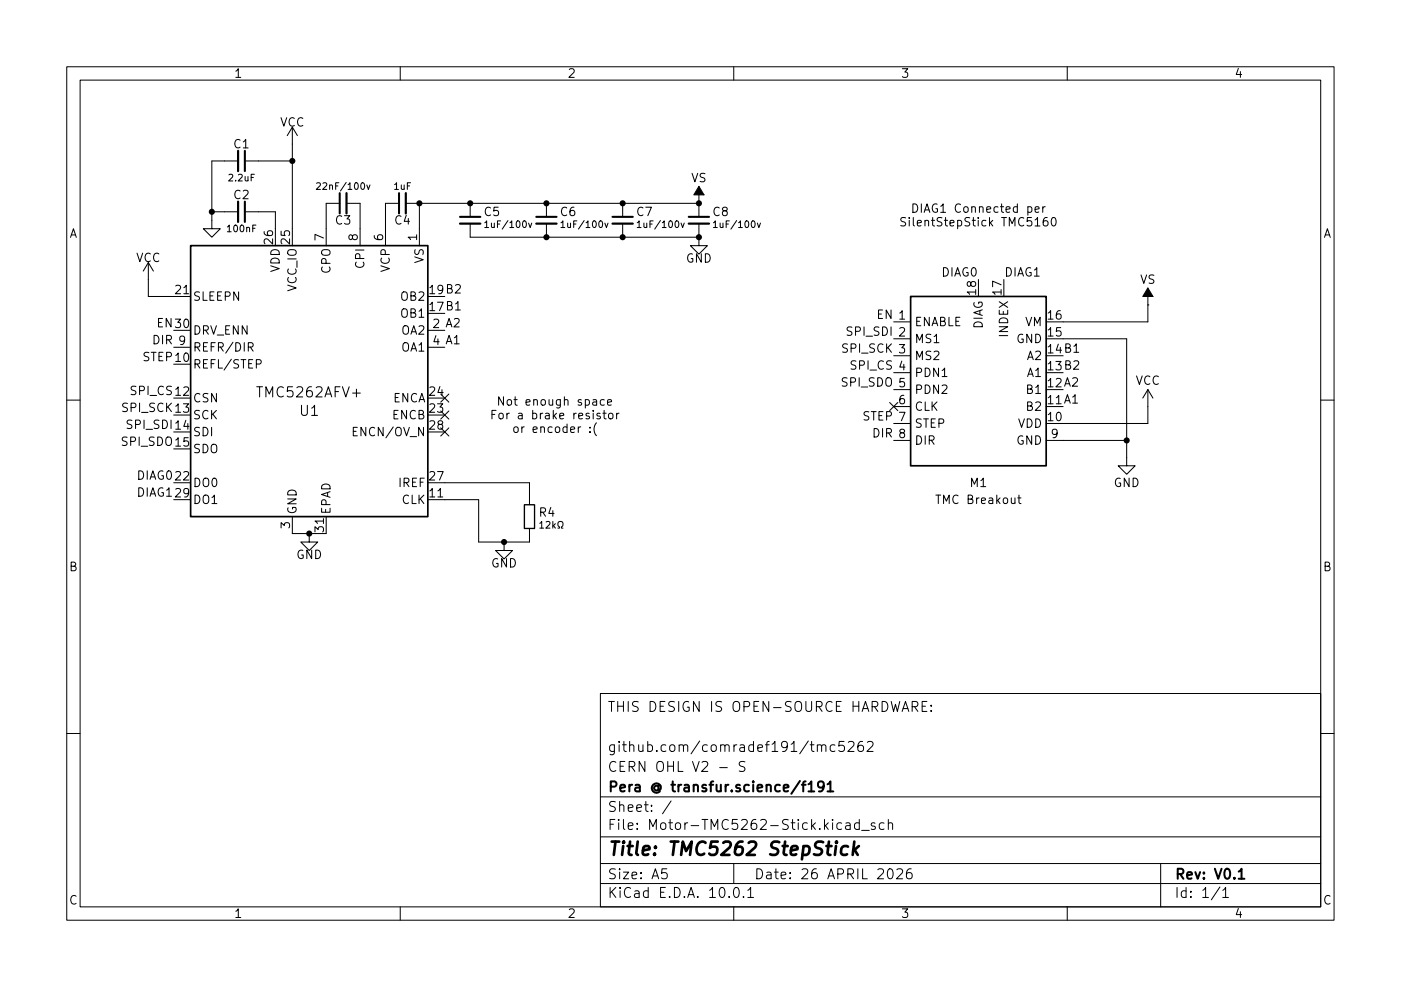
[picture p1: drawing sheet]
(kicad_sch
 (version 20260306)
 (generator "eeschema")
 (generator_version "10.0")
 (paper "A5")
 (title_block
  (title "TMC5262 StepStick")
  (date "26 APRIL 2026")
  (rev "V0.1")
  (company "Pera @ transfur.science/f191")
  (comment 1 "CERN OHL V2 - S")
  (comment 2 "github.com/comradef191/tmc5262")
  (comment 4 "THIS DESIGN IS OPEN-SOURCE HARDWARE:"))
 (lib_symbols
  (symbol "CustomSymbols:TMC2209 StepStick Breakout" (exclude_from_sim no) (in_bom yes) (on_board yes)
   (in_pos_files yes)
   (duplicate_pin_numbers_are_jumpers no)
   (property "Reference" "M" (at 1.27 -3.81 0) (show_name no) (do_not_autoplace no) (effects (font (size 1.27 1.27)) (justify right)))
   (property "Value" "TMC2209 Breakout" (at 11.43 -7.62 0) (show_name no) (do_not_autoplace no) (effects (font (size 1.27 1.27)) (justify right)))
   (property "Footprint" "CustomFootprints:TMC2209 Footprint" (at 6.985 -19.05 0) (show_name no) (do_not_autoplace no) (hide yes) (effects (font (size 1.27 1.27)) (justify left)))
   (property "Datasheet" "" (at 2.54 -7.62 0) (show_name no) (do_not_autoplace no) (hide yes) (effects (font (size 1.27 1.27))))
   (property "Description" "Pololu Breakout Board, Stepper Driver A4988" (at 0 0 0) (show_name no) (do_not_autoplace no) (hide yes) (effects (font (size 1.27 1.27))))
   (symbol "TMC2209 StepStick Breakout_0_1"
    (rectangle (start -7.62 16.51) (end 12.7 -8.89) (stroke (width 0.254) (type default)) (fill (type background))))
   (symbol "TMC2209 StepStick Breakout_1_1"
    (pin input line (at -10.16 12.7 0) (length 2.54) (name "ENABLE" (effects (font (size 1.27 1.27)))) (number "1" (effects (font (size 1.27 1.27)))))
    (pin input line (at -10.16 10.16 0) (length 2.54) (name "MS1" (effects (font (size 1.27 1.27)))) (number "2" (effects (font (size 1.27 1.27)))))
    (pin input line (at -10.16 7.62 0) (length 2.54) (name "MS2" (effects (font (size 1.27 1.27)))) (number "3" (effects (font (size 1.27 1.27)))))
    (pin output line (at -10.16 5.08 0) (length 2.54) (name "PDN1" (effects (font (size 1.27 1.27)))) (number "4" (effects (font (size 1.27 1.27)))))
    (pin output line (at -10.16 2.54 0) (length 2.54) (name "PDN2" (effects (font (size 1.27 1.27)))) (number "5" (effects (font (size 1.27 1.27)))))
    (pin input line (at -10.16 0 0) (length 2.54) (name "CLK" (effects (font (size 1.27 1.27)))) (number "6" (effects (font (size 1.27 1.27)))))
    (pin input line (at -10.16 -2.54 0) (length 2.54) (name "STEP" (effects (font (size 1.27 1.27)))) (number "7" (effects (font (size 1.27 1.27)))))
    (pin input line (at -10.16 -5.08 0) (length 2.54) (name "DIR" (effects (font (size 1.27 1.27)))) (number "8" (effects (font (size 1.27 1.27)))))
    (pin input line (at 15.24 -5.08 180) (length 2.54) (name "GND" (effects (font (size 1.27 1.27)))) (number "9" (effects (font (size 1.27 1.27)))))
    (pin input line (at 15.24 -2.54 180) (length 2.54) (name "VDD" (effects (font (size 1.27 1.27)))) (number "10" (effects (font (size 1.27 1.27)))))
    (pin output line (at 15.24 0 180) (length 2.54) (name "B2" (effects (font (size 1.27 1.27)))) (number "11" (effects (font (size 1.27 1.27)))))
    (pin output line (at 15.24 2.54 180) (length 2.54) (name "B1" (effects (font (size 1.27 1.27)))) (number "12" (effects (font (size 1.27 1.27)))))
    (pin output line (at 15.24 5.08 180) (length 2.54) (name "A1" (effects (font (size 1.27 1.27)))) (number "13" (effects (font (size 1.27 1.27)))))
    (pin output line (at 15.24 7.62 180) (length 2.54) (name "A2" (effects (font (size 1.27 1.27)))) (number "14" (effects (font (size 1.27 1.27)))))
    (pin input line (at 15.24 10.16 180) (length 2.54) (name "GND" (effects (font (size 1.27 1.27)))) (number "15" (effects (font (size 1.27 1.27)))))
    (pin input line (at 15.24 12.7 180) (length 2.54) (name "VM" (effects (font (size 1.27 1.27)))) (number "16" (effects (font (size 1.27 1.27)))))
    (pin input line (at 6.35 19.05 270) (length 2.54) (name "INDEX" (effects (font (size 1.27 1.27)))) (number "17" (effects (font (size 1.27 1.27)))))
    (pin output line (at 2.54 19.05 270) (length 2.54) (name "DIAG" (effects (font (size 1.27 1.27)))) (number "18" (effects (font (size 1.27 1.27))))))
   (embedded_fonts no))
  (symbol "CustomSymbols:TMC5262AFV+"
   (pin_names
    (offset 0.254)) (exclude_from_sim no) (in_bom yes) (on_board yes)
   (in_pos_files yes)
   (duplicate_pin_numbers_are_jumpers no)
   (property "Reference" "U" (at 0 -5.08 0) (show_name no) (do_not_autoplace no) (effects (font (size 1.524 1.524))))
   (property "Value" "TMC5262AFV+" (at 0 -1.27 0) (show_name no) (do_not_autoplace no) (effects (font (size 1.524 1.524))))
   (property "Footprint" "CustomFootprints:30L FC2QFN 6x6 (TMC5262)" (at 0 -27.94 0) (show_name no) (do_not_autoplace no) (hide yes) (effects (font (size 1.27 1.27)
    (italic yes))))
   (property "Datasheet" "https://www.analog.com/media/en/technical-documentation/data-sheets/tmc5262.pdf" (at 0 -27.94 0) (show_name no) (do_not_autoplace no) (hide yes) (effects (font (size 1.27 1.27)
    (italic yes))))
   (property "Description" "" (at 0 0 0) (show_name no) (do_not_autoplace no) (hide yes) (effects (font (size 1.27 1.27))))
   (property "LCSC" "C9900140256" (at 0 2.54 0) (show_name no) (do_not_autoplace no) (hide yes) (effects (font (size 1.27 1.27))))
   (symbol "TMC5262AFV+_0_1"
    (pin power_in line (at 16.51 22.86 270) (length 2.54) (name "VS" (effects (font (size 1.27 1.27)))) (number "1" (effects (font (size 1.27 1.27)))))
    (pin unspecified line (at 20.32 7.62 180) (length 2.54) (name "OA2" (effects (font (size 1.27 1.27)))) (number "2" (effects (font (size 1.27 1.27)))))
    (pin power_out line (at -2.54 -22.86 90) (length 2.54) (name "GND" (effects (font (size 1.27 1.27)))) (number "3" (effects (font (size 1.27 1.27)))))
    (pin unspecified line (at 20.32 5.08 180) (length 2.54) (name "OA1" (effects (font (size 1.27 1.27)))) (number "4" (effects (font (size 1.27 1.27)))))
    (pin output line (at 11.43 22.86 270) (length 2.54) (name "VCP" (effects (font (size 1.27 1.27)))) (number "6" (effects (font (size 1.27 1.27)))))
    (pin output line (at 2.54 22.86 270) (length 2.54) (name "CPO" (effects (font (size 1.27 1.27)))) (number "7" (effects (font (size 1.27 1.27)))))
    (pin output line (at 7.62 22.86 270) (length 2.54) (name "CPI" (effects (font (size 1.27 1.27)))) (number "8" (effects (font (size 1.27 1.27)))))
    (pin input line (at 20.32 -17.78 180) (length 2.54) (name "CLK" (effects (font (size 1.27 1.27)))) (number "11" (effects (font (size 1.27 1.27)))))
    (pin input line (at -20.32 -2.54 0) (length 2.54) (name "CSN" (effects (font (size 1.27 1.27)))) (number "12" (effects (font (size 1.27 1.27)))))
    (pin input line (at -20.32 -5.08 0) (length 2.54) (name "SCK" (effects (font (size 1.27 1.27)))) (number "13" (effects (font (size 1.27 1.27)))))
    (pin input line (at -20.32 -7.62 0) (length 2.54) (name "SDI" (effects (font (size 1.27 1.27)))) (number "14" (effects (font (size 1.27 1.27)))))
    (pin bidirectional line (at -20.32 -10.16 0) (length 2.54) (name "SDO" (effects (font (size 1.27 1.27)))) (number "15" (effects (font (size 1.27 1.27)))))
    (pin unspecified line (at 20.32 10.16 180) (length 2.54) (name "OB1" (effects (font (size 1.27 1.27)))) (number "17" (effects (font (size 1.27 1.27)))))
    (pin unspecified line (at 20.32 12.7 180) (length 2.54) (name "OB2" (effects (font (size 1.27 1.27)))) (number "19" (effects (font (size 1.27 1.27)))))
    (pin input line (at -20.32 12.7 0) (length 2.54) (name "SLEEPN" (effects (font (size 1.27 1.27)))) (number "21" (effects (font (size 1.27 1.27)))))
    (pin output line (at -20.32 -15.24 0) (length 2.54) (name "DO0" (effects (font (size 1.27 1.27)))) (number "22" (effects (font (size 1.27 1.27)))))
    (pin input line (at 20.32 -5.08 180) (length 2.54) (name "ENCB" (effects (font (size 1.27 1.27)))) (number "23" (effects (font (size 1.27 1.27)))))
    (pin input line (at 20.32 -2.54 180) (length 2.54) (name "ENCA" (effects (font (size 1.27 1.27)))) (number "24" (effects (font (size 1.27 1.27)))))
    (pin input line (at -2.54 22.86 270) (length 2.54) (name "VCC_IO" (effects (font (size 1.27 1.27)))) (number "25" (effects (font (size 1.27 1.27)))))
    (pin power_in line (at -5.08 22.86 270) (length 2.54) (name "VDD" (effects (font (size 1.27 1.27)))) (number "26" (effects (font (size 1.27 1.27)))))
    (pin input line (at 20.32 -15.24 180) (length 2.54) (name "IREF" (effects (font (size 1.27 1.27)))) (number "27" (effects (font (size 1.27 1.27)))))
    (pin bidirectional line (at 20.32 -7.62 180) (length 2.54) (name "ENCN/OV_N" (effects (font (size 1.27 1.27)))) (number "28" (effects (font (size 1.27 1.27)))))
    (pin output line (at -20.32 -17.78 0) (length 2.54) (name "DO1" (effects (font (size 1.27 1.27)))) (number "29" (effects (font (size 1.27 1.27)))))
    (pin input line (at -20.32 7.62 0) (length 2.54) (name "DRV_ENN" (effects (font (size 1.27 1.27)))) (number "30" (effects (font (size 1.27 1.27)))))
    (pin power_out line (at 2.54 -22.86 90) (length 2.54) (name "EPAD" (effects (font (size 1.27 1.27)))) (number "31" (effects (font (size 1.27 1.27))))))
   (symbol "TMC5262AFV+_1_1"
    (rectangle (start -17.78 20.32) (end 17.78 -20.32) (stroke (width 0.254) (type solid)) (fill (type background)))
    (pin power_in line (at 16.51 22.86 270) (length 2.54) (hide yes) (name "VS" (effects (font (size 1.27 1.27)))) (number "5" (effects (font (size 1.27 1.27)))))
    (pin input line (at -20.32 5.08 0) (length 2.54) (name "REFR/DIR" (effects (font (size 1.27 1.27)))) (number "9" (effects (font (size 1.27 1.27)))))
    (pin input line (at -20.32 2.54 0) (length 2.54) (name "REFL/STEP" (effects (font (size 1.27 1.27)))) (number "10" (effects (font (size 1.27 1.27)))))
    (pin power_in line (at 16.51 22.86 270) (length 2.54) (hide yes) (name "VS" (effects (font (size 1.27 1.27)))) (number "16" (effects (font (size 1.27 1.27)))))
    (pin power_out line (at -2.54 -22.86 90) (length 2.54) (hide yes) (name "GND" (effects (font (size 1.27 1.27)))) (number "18" (effects (font (size 1.27 1.27)))))
    (pin power_in line (at 16.51 22.86 270) (length 2.54) (hide yes) (name "VS" (effects (font (size 1.27 1.27)))) (number "20" (effects (font (size 1.27 1.27))))))
   (embedded_fonts no))
  (symbol "Device:C_Small"
   (pin_numbers (hide yes))
   (pin_names
    (offset 0.254) (hide yes)) (exclude_from_sim no) (in_bom yes) (on_board yes)
   (in_pos_files yes)
   (duplicate_pin_numbers_are_jumpers no)
   (property "Reference" "C" (at 0.254 1.778 0) (show_name no) (do_not_autoplace no) (effects (font (size 1.27 1.27)) (justify left)))
   (property "Value" "C_Small" (at 0.254 -2.032 0) (show_name no) (do_not_autoplace no) (effects (font (size 1.27 1.27)) (justify left)))
   (property "Footprint" "" (at 0 0 0) (show_name no) (do_not_autoplace no) (hide yes) (effects (font (size 1.27 1.27))))
   (property "Datasheet" "" (at 0 0 0) (show_name no) (do_not_autoplace no) (hide yes) (effects (font (size 1.27 1.27))))
   (property "Description" "Unpolarized capacitor, small symbol" (at 0 0 0) (show_name no) (do_not_autoplace no) (hide yes) (effects (font (size 1.27 1.27))))
   (symbol "C_Small_0_1"
    (polyline (pts (xy -1.524 0.508) (xy 1.524 0.508)) (stroke (width 0.3048) (type default)) (fill (type none)))
    (polyline (pts (xy -1.524 -0.508) (xy 1.524 -0.508)) (stroke (width 0.3302) (type default)) (fill (type none))))
   (symbol "C_Small_1_1"
    (pin passive line (at 0 2.54 270) (length 2.032) (name "" (effects (font (size 1.27 1.27)))) (number "1" (effects (font (size 1.27 1.27)))))
    (pin passive line (at 0 -2.54 90) (length 2.032) (name "" (effects (font (size 1.27 1.27)))) (number "2" (effects (font (size 1.27 1.27))))))
   (embedded_fonts no))
  (symbol "Device:R_Small"
   (pin_numbers (hide yes))
   (pin_names
    (offset 0.254) (hide yes)) (exclude_from_sim no) (in_bom yes) (on_board yes)
   (in_pos_files yes)
   (duplicate_pin_numbers_are_jumpers no)
   (property "Reference" "R" (at 0.762 0.508 0) (show_name no) (do_not_autoplace no) (effects (font (size 1.27 1.27)) (justify left)))
   (property "Value" "R_Small" (at 0.762 -1.016 0) (show_name no) (do_not_autoplace no) (effects (font (size 1.27 1.27)) (justify left)))
   (property "Footprint" "" (at 0 0 0) (show_name no) (do_not_autoplace no) (hide yes) (effects (font (size 1.27 1.27))))
   (property "Datasheet" "" (at 0 0 0) (show_name no) (do_not_autoplace no) (hide yes) (effects (font (size 1.27 1.27))))
   (property "Description" "Resistor, small symbol" (at 0 0 0) (show_name no) (do_not_autoplace no) (hide yes) (effects (font (size 1.27 1.27))))
   (symbol "R_Small_0_1"
    (rectangle (start -0.762 1.778) (end 0.762 -1.778) (stroke (width 0.2032) (type default)) (fill (type none))))
   (symbol "R_Small_1_1"
    (pin passive line (at 0 2.54 270) (length 0.762) (name "" (effects (font (size 1.27 1.27)))) (number "1" (effects (font (size 1.27 1.27)))))
    (pin passive line (at 0 -2.54 90) (length 0.762) (name "" (effects (font (size 1.27 1.27)))) (number "2" (effects (font (size 1.27 1.27))))))
   (embedded_fonts no))
  (symbol "power:GND"
   (power global)
   (pin_names
    (offset 0)) (exclude_from_sim no) (in_bom yes) (on_board yes)
   (in_pos_files yes)
   (duplicate_pin_numbers_are_jumpers no)
   (property "Reference" "#PWR" (at 0 -6.35 0) (show_name no) (do_not_autoplace no) (hide yes) (effects (font (size 1.27 1.27))))
   (property "Value" "GND" (at 0 -3.81 0) (show_name no) (do_not_autoplace no) (effects (font (size 1.27 1.27))))
   (property "Footprint" "" (at 0 0 0) (show_name no) (do_not_autoplace no) (hide yes) (effects (font (size 1.27 1.27))))
   (property "Datasheet" "" (at 0 0 0) (show_name no) (do_not_autoplace no) (hide yes) (effects (font (size 1.27 1.27))))
   (property "Description" "Power symbol creates a global label with name \"GND\" , ground" (at 0 0 0) (show_name no) (do_not_autoplace no) (hide yes) (effects (font (size 1.27 1.27))))
   (symbol "GND_0_1"
    (polyline (pts (xy 0 0) (xy 0 -1.27) (xy 1.27 -1.27) (xy 0 -2.54) (xy -1.27 -1.27) (xy 0 -1.27)) (stroke (width 0) (type default)) (fill (type none))))
   (symbol "GND_1_1"
    (pin power_in line (at 0 0 270) (length 0) (hide yes) (name "GND" (effects (font (size 1.27 1.27)))) (number "1" (effects (font (size 1.27 1.27))))))
   (embedded_fonts no))
  (symbol "power:VCC"
   (power global)
   (pin_names
    (offset 0)) (exclude_from_sim no) (in_bom yes) (on_board yes)
   (in_pos_files yes)
   (duplicate_pin_numbers_are_jumpers no)
   (property "Reference" "#PWR" (at 0 -3.81 0) (show_name no) (do_not_autoplace no) (hide yes) (effects (font (size 1.27 1.27))))
   (property "Value" "VCC" (at 0 3.81 0) (show_name no) (do_not_autoplace no) (effects (font (size 1.27 1.27))))
   (property "Footprint" "" (at 0 0 0) (show_name no) (do_not_autoplace no) (hide yes) (effects (font (size 1.27 1.27))))
   (property "Datasheet" "" (at 0 0 0) (show_name no) (do_not_autoplace no) (hide yes) (effects (font (size 1.27 1.27))))
   (property "Description" "Power symbol creates a global label with name \"VCC\"" (at 0 0 0) (show_name no) (do_not_autoplace no) (hide yes) (effects (font (size 1.27 1.27))))
   (symbol "VCC_0_1"
    (polyline (pts (xy -0.762 1.27) (xy 0 2.54)) (stroke (width 0) (type default)) (fill (type none)))
    (polyline (pts (xy 0 2.54) (xy 0.762 1.27)) (stroke (width 0) (type default)) (fill (type none)))
    (polyline (pts (xy 0 0) (xy 0 2.54)) (stroke (width 0) (type default)) (fill (type none))))
   (symbol "VCC_1_1"
    (pin power_in line (at 0 0 90) (length 0) (hide yes) (name "VCC" (effects (font (size 1.27 1.27)))) (number "1" (effects (font (size 1.27 1.27))))))
   (embedded_fonts no))
  (symbol "power:VS"
   (power global)
   (pin_numbers (hide yes))
   (pin_names
    (offset 0) (hide yes)) (exclude_from_sim no) (in_bom yes) (on_board yes)
   (in_pos_files yes)
   (duplicate_pin_numbers_are_jumpers no)
   (property "Reference" "#PWR" (at 0 -3.81 0) (show_name no) (do_not_autoplace no) (hide yes) (effects (font (size 1.27 1.27))))
   (property "Value" "VS" (at 0 3.556 0) (show_name no) (do_not_autoplace no) (effects (font (size 1.27 1.27))))
   (property "Footprint" "" (at 0 0 0) (show_name no) (do_not_autoplace no) (hide yes) (effects (font (size 1.27 1.27))))
   (property "Datasheet" "" (at 0 0 0) (show_name no) (do_not_autoplace no) (hide yes) (effects (font (size 1.27 1.27))))
   (property "Description" "Power symbol creates a global label with name \"VS\"" (at 0 0 0) (show_name no) (do_not_autoplace no) (hide yes) (effects (font (size 1.27 1.27))))
   (symbol "VS_0_1"
    (polyline (pts (xy 0 0) (xy 0 2.54)) (stroke (width 0) (type default)) (fill (type none)))
    (polyline (pts (xy 0.762 1.27) (xy -0.762 1.27) (xy 0 2.54) (xy 0.762 1.27)) (stroke (width 0) (type default)) (fill (type outline))))
   (symbol "VS_1_1"
    (pin power_in line (at 0 0 90) (length 0) (name "" (effects (font (size 1.27 1.27)))) (number "1" (effects (font (size 1.27 1.27))))))
   (embedded_fonts no)))
 (text "Not enough space\nFor a brake resistor\nor encoder :("
  (exclude_from_sim no)
  (at 83.185 59.69 0)
  (effects (font (size 1.27 1.27)) (justify top)))
 (text "DIAG1 Connected per\nSilentStepStick TMC5160"
  (exclude_from_sim no)
  (at 146.685 34.29 0)
  (effects (font (size 1.27 1.27)) (justify bottom)))
 (junction
  (at 75.565 81.28)
  (diameter 0)
  (color 0 0 0 0))
 (junction
  (at 70.485 30.48)
  (diameter 0)
  (color 0 0 0 0))
 (junction
  (at 31.75 31.75)
  (diameter 0)
  (color 0 0 0 0))
 (junction
  (at 93.345 35.56)
  (diameter 0)
  (color 0 0 0 0))
 (junction
  (at 168.91 66.04)
  (diameter 0)
  (color 0 0 0 0))
 (junction
  (at 43.815 24.13)
  (diameter 0)
  (color 0 0 0 0))
 (junction
  (at 62.865 30.48)
  (diameter 0)
  (color 0 0 0 0))
 (junction
  (at 81.915 35.56)
  (diameter 0)
  (color 0 0 0 0))
 (junction
  (at 46.355 80.01)
  (diameter 0)
  (color 0 0 0 0))
 (junction
  (at 104.775 30.48)
  (diameter 0)
  (color 0 0 0 0))
 (junction
  (at 93.345 30.48)
  (diameter 0)
  (color 0 0 0 0))
 (junction
  (at 81.915 30.48)
  (diameter 0)
  (color 0 0 0 0))
 (junction
  (at 104.775 35.56)
  (diameter 0)
  (color 0 0 0 0))
 (no_connect
  (at 66.675 64.77))
 (no_connect
  (at 66.675 59.69))
 (no_connect
  (at 66.675 62.23))
 (no_connect
  (at 133.985 60.96))
 (wire
  (pts (xy 66.675 74.93) (xy 71.755 74.93))
  (stroke (width 0) (type default)))
 (wire
  (pts (xy 33.655 24.13) (xy 31.75 24.13))
  (stroke (width 0) (type default)))
 (wire
  (pts (xy 57.785 30.48) (xy 57.785 34.29))
  (stroke (width 0) (type default)))
 (wire
  (pts (xy 168.91 66.04) (xy 159.385 66.04))
  (stroke (width 0) (type default)))
 (wire
  (pts (xy 172.085 63.5) (xy 172.085 60.96))
  (stroke (width 0) (type default)))
 (wire
  (pts (xy 71.755 74.93) (xy 71.755 81.28))
  (stroke (width 0) (type default)))
 (wire
  (pts (xy 46.355 80.01) (xy 48.895 80.01))
  (stroke (width 0) (type default)))
 (wire
  (pts (xy 81.915 35.56) (xy 93.345 35.56))
  (stroke (width 0) (type default)))
 (wire
  (pts (xy 43.815 21.59) (xy 43.815 24.13))
  (stroke (width 0) (type default)))
 (wire
  (pts (xy 43.815 34.29) (xy 43.815 24.13))
  (stroke (width 0) (type default)))
 (wire
  (pts (xy 159.385 50.8) (xy 168.91 50.8))
  (stroke (width 0) (type default)))
 (wire
  (pts (xy 168.91 50.8) (xy 168.91 66.04))
  (stroke (width 0) (type default)))
 (wire
  (pts (xy 22.225 44.45) (xy 22.225 41.91))
  (stroke (width 0) (type default)))
 (wire
  (pts (xy 172.085 48.26) (xy 159.385 48.26))
  (stroke (width 0) (type default)))
 (wire
  (pts (xy 31.75 24.13) (xy 31.75 31.75))
  (stroke (width 0) (type default)))
 (wire
  (pts (xy 79.375 80.01) (xy 79.375 81.28))
  (stroke (width 0) (type default)))
 (wire
  (pts (xy 79.375 72.39) (xy 66.675 72.39))
  (stroke (width 0) (type default)))
 (wire
  (pts (xy 31.75 31.75) (xy 33.655 31.75))
  (stroke (width 0) (type default)))
 (wire
  (pts (xy 53.975 34.29) (xy 53.975 30.48))
  (stroke (width 0) (type default)))
 (wire
  (pts (xy 70.485 35.56) (xy 81.915 35.56))
  (stroke (width 0) (type default)))
 (wire
  (pts (xy 62.865 30.48) (xy 70.485 30.48))
  (stroke (width 0) (type default)))
 (wire
  (pts (xy 168.91 66.04) (xy 168.91 68.58))
  (stroke (width 0) (type default)))
 (wire
  (pts (xy 70.485 30.48) (xy 81.915 30.48))
  (stroke (width 0) (type default)))
 (wire
  (pts (xy 43.815 80.01) (xy 46.355 80.01))
  (stroke (width 0) (type default)))
 (wire
  (pts (xy 172.085 48.26) (xy 172.085 45.72))
  (stroke (width 0) (type default)))
 (wire
  (pts (xy 41.275 31.75) (xy 41.275 34.29))
  (stroke (width 0) (type default)))
 (wire
  (pts (xy 172.085 63.5) (xy 159.385 63.5))
  (stroke (width 0) (type default)))
 (wire
  (pts (xy 93.345 30.48) (xy 104.775 30.48))
  (stroke (width 0) (type default)))
 (wire
  (pts (xy 71.755 81.28) (xy 75.565 81.28))
  (stroke (width 0) (type default)))
 (wire
  (pts (xy 62.865 34.29) (xy 62.865 30.48))
  (stroke (width 0) (type default)))
 (wire
  (pts (xy 26.035 44.45) (xy 22.225 44.45))
  (stroke (width 0) (type default)))
 (wire
  (pts (xy 81.915 30.48) (xy 93.345 30.48))
  (stroke (width 0) (type default)))
 (wire
  (pts (xy 31.75 31.75) (xy 31.75 33.02))
  (stroke (width 0) (type default)))
 (wire
  (pts (xy 93.345 35.56) (xy 104.775 35.56))
  (stroke (width 0) (type default)))
 (wire
  (pts (xy 43.815 24.13) (xy 38.735 24.13))
  (stroke (width 0) (type default)))
 (wire
  (pts (xy 79.375 74.93) (xy 79.375 72.39))
  (stroke (width 0) (type default)))
 (wire
  (pts (xy 75.565 81.28) (xy 79.375 81.28))
  (stroke (width 0) (type default)))
 (wire
  (pts (xy 38.735 31.75) (xy 41.275 31.75))
  (stroke (width 0) (type default)))
 (wire
  (pts (xy 48.895 30.48) (xy 48.895 34.29))
  (stroke (width 0) (type default)))
 (label "SPI_CS"
  (at 26.035 59.69 180)
  (effects (font (size 1.27 1.27)) (justify right bottom)))
 (label "DIR"
  (at 26.035 52.07 180)
  (effects (font (size 1.27 1.27)) (justify right bottom)))
 (label "SPI_SDI"
  (at 26.035 64.77 180)
  (effects (font (size 1.27 1.27)) (justify right bottom)))
 (label "STEP"
  (at 26.035 54.61 180)
  (effects (font (size 1.27 1.27)) (justify right bottom)))
 (label "A1"
  (at 159.385 60.96 0)
  (effects (font (size 1.27 1.27)) (justify left bottom)))
 (label "SPI_SDO"
  (at 26.035 67.31 180)
  (effects (font (size 1.27 1.27)) (justify right bottom)))
 (label "DIAG1"
  (at 150.495 41.91 0)
  (effects (font (size 1.27 1.27)) (justify left bottom)))
 (label "SPI_CS"
  (at 133.985 55.88 180)
  (effects (font (size 1.27 1.27)) (justify right bottom)))
 (label "SPI_SCK"
  (at 133.985 53.34 180)
  (effects (font (size 1.27 1.27)) (justify right bottom)))
 (label "DIAG0"
  (at 146.685 41.91 180)
  (effects (font (size 1.27 1.27)) (justify right bottom)))
 (label "B2"
  (at 66.675 44.45 0)
  (effects (font (size 1.27 1.27)) (justify left bottom)))
 (label "STEP"
  (at 133.985 63.5 180)
  (effects (font (size 1.27 1.27)) (justify right bottom)))
 (label "A2"
  (at 159.385 58.42 0)
  (effects (font (size 1.27 1.27)) (justify left bottom)))
 (label "B1"
  (at 159.385 53.34 0)
  (effects (font (size 1.27 1.27)) (justify left bottom)))
 (label "SPI_SDI"
  (at 133.985 50.8 180)
  (effects (font (size 1.27 1.27)) (justify right bottom)))
 (label "A1"
  (at 66.675 52.07 0)
  (effects (font (size 1.27 1.27)) (justify left bottom)))
 (label "EN"
  (at 133.985 48.26 180)
  (effects (font (size 1.27 1.27)) (justify right bottom)))
 (label "B1"
  (at 66.675 46.99 0)
  (effects (font (size 1.27 1.27)) (justify left bottom)))
 (label "SPI_SDO"
  (at 133.985 58.42 180)
  (effects (font (size 1.27 1.27)) (justify right bottom)))
 (label "EN"
  (at 26.035 49.53 180)
  (effects (font (size 1.27 1.27)) (justify right bottom)))
 (label "DIAG1"
  (at 26.035 74.93 180)
  (effects (font (size 1.27 1.27)) (justify right bottom)))
 (label "SPI_SCK"
  (at 26.035 62.23 180)
  (effects (font (size 1.27 1.27)) (justify right bottom)))
 (label "DIAG0"
  (at 26.035 72.39 180)
  (effects (font (size 1.27 1.27)) (justify right bottom)))
 (label "A2"
  (at 66.675 49.53 0)
  (effects (font (size 1.27 1.27)) (justify left bottom)))
 (label "B2"
  (at 159.385 55.88 0)
  (effects (font (size 1.27 1.27)) (justify left bottom)))
 (label "DIR"
  (at 133.985 66.04 180)
  (effects (font (size 1.27 1.27)) (justify right bottom)))
 (symbol
  (lib_id "Device:C_Small")
  (at 104.775 33.02 0)
  (unit 1)
  (body_style 1)
  (exclude_from_sim no)
  (in_bom yes)
  (on_board yes)
  (in_pos_files yes)
  (dnp no)
  (property "Reference" "C8" (at 106.68 31.75 0) (show_name no) (do_not_autoplace no) (effects (font (size 1.27 1.27)) (justify left)))
  (property "Value" "1uF/100v" (at 106.68 33.655 0) (show_name no) (do_not_autoplace no) (effects (font (size 1 1)) (justify left)))
  (property "Footprint" "Capacitor_SMD:C_0805_2012Metric" (at 104.775 33.02 0) (hide yes) (show_name no) (do_not_autoplace no) (effects (font (size 1.27 1.27))))
  (property "Datasheet" "" (at 104.775 33.02 0) (hide yes) (show_name no) (do_not_autoplace no) (effects (font (size 1.27 1.27))))
  (property "Description" "Unpolarized capacitor, small symbol" (at 104.775 33.02 0) (hide yes) (show_name no) (do_not_autoplace no) (effects (font (size 1.27 1.27))))
  (property "LCSC" "C6119928" (at 104.775 33.02 0) (hide yes) (show_name no) (do_not_autoplace no) (effects (font (size 1.27 1.27))))
  (property "Type" "Extended" (at 104.775 33.02 0) (hide yes) (show_name no) (do_not_autoplace no) (effects (font (size 1.27 1.27))))
  (pin "2")
  (pin "1"))
 (symbol
  (lib_id "Device:C_Small")
  (at 93.345 33.02 0)
  (unit 1)
  (body_style 1)
  (exclude_from_sim no)
  (in_bom yes)
  (on_board yes)
  (in_pos_files yes)
  (dnp no)
  (property "Reference" "C7" (at 95.25 31.75 0) (show_name no) (do_not_autoplace no) (effects (font (size 1.27 1.27)) (justify left)))
  (property "Value" "1uF/100v" (at 95.25 33.655 0) (show_name no) (do_not_autoplace no) (effects (font (size 1 1)) (justify left)))
  (property "Footprint" "Capacitor_SMD:C_0805_2012Metric" (at 93.345 33.02 0) (hide yes) (show_name no) (do_not_autoplace no) (effects (font (size 1.27 1.27))))
  (property "Datasheet" "" (at 93.345 33.02 0) (hide yes) (show_name no) (do_not_autoplace no) (effects (font (size 1.27 1.27))))
  (property "Description" "Unpolarized capacitor, small symbol" (at 93.345 33.02 0) (hide yes) (show_name no) (do_not_autoplace no) (effects (font (size 1.27 1.27))))
  (property "LCSC" "C6119928" (at 93.345 33.02 0) (hide yes) (show_name no) (do_not_autoplace no) (effects (font (size 1.27 1.27))))
  (property "Type" "Extended" (at 93.345 33.02 0) (hide yes) (show_name no) (do_not_autoplace no) (effects (font (size 1.27 1.27))))
  (pin "2")
  (pin "1"))
 (symbol
  (lib_id "Device:C_Small")
  (at 70.485 33.02 0)
  (unit 1)
  (body_style 1)
  (exclude_from_sim no)
  (in_bom yes)
  (on_board yes)
  (in_pos_files yes)
  (dnp no)
  (property "Reference" "C5" (at 72.39 31.75 0) (show_name no) (do_not_autoplace no) (effects (font (size 1.27 1.27)) (justify left)))
  (property "Value" "1uF/100v" (at 72.39 33.655 0) (show_name no) (do_not_autoplace no) (effects (font (size 1 1)) (justify left)))
  (property "Footprint" "Capacitor_SMD:C_0805_2012Metric" (at 70.485 33.02 0) (hide yes) (show_name no) (do_not_autoplace no) (effects (font (size 1.27 1.27))))
  (property "Datasheet" "" (at 70.485 33.02 0) (hide yes) (show_name no) (do_not_autoplace no) (effects (font (size 1.27 1.27))))
  (property "Description" "Unpolarized capacitor, small symbol" (at 70.485 33.02 0) (hide yes) (show_name no) (do_not_autoplace no) (effects (font (size 1.27 1.27))))
  (property "LCSC" "C6119928" (at 70.485 33.02 0) (hide yes) (show_name no) (do_not_autoplace no) (effects (font (size 1.27 1.27))))
  (property "Type" "Extended" (at 70.485 33.02 0) (hide yes) (show_name no) (do_not_autoplace no) (effects (font (size 1.27 1.27))))
  (pin "2")
  (pin "1"))
 (symbol
  (lib_id "Device:C_Small")
  (at 36.195 24.13 270)
  (mirror x)
  (unit 1)
  (body_style 1)
  (exclude_from_sim no)
  (in_bom yes)
  (on_board yes)
  (in_pos_files yes)
  (dnp no)
  (property "Reference" "C1" (at 36.195 21.59 90) (show_name no) (do_not_autoplace no) (effects (font (size 1.27 1.27))))
  (property "Value" "2.2uF" (at 36.195 26.67 90) (show_name no) (do_not_autoplace no) (effects (font (size 1 1))))
  (property "Footprint" "Capacitor_SMD:C_0402_1005Metric" (at 36.195 24.13 0) (hide yes) (show_name no) (do_not_autoplace no) (effects (font (size 1.27 1.27))))
  (property "Datasheet" "" (at 36.195 24.13 0) (hide yes) (show_name no) (do_not_autoplace no) (effects (font (size 1.27 1.27))))
  (property "Description" "Unpolarized capacitor, small symbol" (at 36.195 24.13 0) (hide yes) (show_name no) (do_not_autoplace no) (effects (font (size 1.27 1.27))))
  (property "LCSC" "C12530" (at 36.195 24.13 90) (hide yes) (show_name no) (do_not_autoplace no) (effects (font (size 1.27 1.27))))
  (property "Type" "Basic" (at 36.195 24.13 90) (hide yes) (show_name no) (do_not_autoplace no) (effects (font (size 1.27 1.27))))
  (pin "2")
  (pin "1"))
 (symbol
  (lib_id "Device:C_Small")
  (at 51.435 30.48 90)
  (mirror x)
  (unit 1)
  (body_style 1)
  (exclude_from_sim no)
  (in_bom yes)
  (on_board yes)
  (in_pos_files yes)
  (dnp no)
  (property "Reference" "C3" (at 51.435 33.02 90) (show_name no) (do_not_autoplace no) (effects (font (size 1.27 1.27))))
  (property "Value" "22nF/100v" (at 51.435 27.94 90) (show_name no) (do_not_autoplace no) (effects (font (size 1 1))))
  (property "Footprint" "Capacitor_SMD:C_0603_1608Metric" (at 51.435 30.48 0) (hide yes) (show_name no) (do_not_autoplace no) (effects (font (size 1.27 1.27))))
  (property "Datasheet" "" (at 51.435 30.48 0) (hide yes) (show_name no) (do_not_autoplace no) (effects (font (size 1.27 1.27))))
  (property "Description" "Unpolarized capacitor, small symbol" (at 51.435 30.48 0) (hide yes) (show_name no) (do_not_autoplace no) (effects (font (size 1.27 1.27))))
  (property "LCSC" "C161234" (at 51.435 30.48 90) (hide yes) (show_name no) (do_not_autoplace no) (effects (font (size 1.27 1.27))))
  (property "Type" "Extended" (at 51.435 30.48 90) (hide yes) (show_name no) (do_not_autoplace no) (effects (font (size 1.27 1.27))))
  (pin "2")
  (pin "1"))
 (symbol
  (lib_id "power:GND")
  (at 46.355 80.01 0)
  (unit 1)
  (body_style 1)
  (exclude_from_sim no)
  (in_bom yes)
  (on_board yes)
  (in_pos_files yes)
  (dnp no)
  (property "Reference" "#PWR01" (at 46.355 86.36 0) (hide yes) (show_name no) (do_not_autoplace no) (effects (font (size 1.27 1.27))))
  (property "Value" "GND" (at 46.355 83.185 0) (show_name no) (do_not_autoplace no) (effects (font (size 1.27 1.27))))
  (property "Footprint" "" (at 46.355 80.01 0) (hide yes) (show_name no) (do_not_autoplace no) (effects (font (size 1.27 1.27))))
  (property "Datasheet" "" (at 46.355 80.01 0) (hide yes) (show_name no) (do_not_autoplace no) (effects (font (size 1.27 1.27))))
  (property "Description" "Power symbol creates a global label with name \"GND\" , ground" (at 46.355 80.01 0) (hide yes) (show_name no) (do_not_autoplace no) (effects (font (size 1.27 1.27))))
  (pin "1"))
 (symbol
  (lib_id "Device:C_Small")
  (at 36.195 31.75 270)
  (mirror x)
  (unit 1)
  (body_style 1)
  (exclude_from_sim no)
  (in_bom yes)
  (on_board yes)
  (in_pos_files yes)
  (dnp no)
  (property "Reference" "C2" (at 36.195 29.21 90) (show_name no) (do_not_autoplace no) (effects (font (size 1.27 1.27))))
  (property "Value" "100nF" (at 36.195 34.29 90) (show_name no) (do_not_autoplace no) (effects (font (size 1 1))))
  (property "Footprint" "Capacitor_SMD:C_0402_1005Metric" (at 36.195 31.75 0) (hide yes) (show_name no) (do_not_autoplace no) (effects (font (size 1.27 1.27))))
  (property "Datasheet" "" (at 36.195 31.75 0) (hide yes) (show_name no) (do_not_autoplace no) (effects (font (size 1.27 1.27))))
  (property "Description" "Unpolarized capacitor, small symbol" (at 36.195 31.75 0) (hide yes) (show_name no) (do_not_autoplace no) (effects (font (size 1.27 1.27))))
  (property "LCSC" "C1525" (at 36.195 31.75 90) (hide yes) (show_name no) (do_not_autoplace no) (effects (font (size 1.27 1.27))))
  (property "Type" "Basic" (at 36.195 31.75 90) (hide yes) (show_name no) (do_not_autoplace no) (effects (font (size 1.27 1.27))))
  (pin "2")
  (pin "1"))
 (symbol
  (lib_id "CustomSymbols:TMC2209 StepStick Breakout")
  (at 144.145 60.96 0)
  (unit 1)
  (body_style 1)
  (exclude_from_sim no)
  (in_bom yes)
  (on_board yes)
  (in_pos_files yes)
  (dnp no)
  (fields_autoplaced yes)
  (property "Reference" "M1" (at 146.685 72.39 0) (show_name no) (do_not_autoplace no) (effects (font (size 1.27 1.27))))
  (property "Value" "TMC Breakout" (at 146.685 74.93 0) (show_name no) (do_not_autoplace no) (effects (font (size 1.27 1.27))))
  (property "Footprint" "CustomFootprints:TMC2209 Footprint (Plug)" (at 151.13 80.01 0) (hide yes) (show_name no) (do_not_autoplace no) (effects (font (size 1.27 1.27)) (justify left)))
  (property "Datasheet" "" (at 146.685 68.58 0) (hide yes) (show_name no) (do_not_autoplace no) (effects (font (size 1.27 1.27))))
  (property "Description" "Pololu Breakout Board, Stepper Driver A4988" (at 144.145 60.96 0) (hide yes) (show_name no) (do_not_autoplace no) (effects (font (size 1.27 1.27))))
  (pin "12")
  (pin "16")
  (pin "13")
  (pin "11")
  (pin "14")
  (pin "9")
  (pin "10")
  (pin "17")
  (pin "18")
  (pin "15")
  (pin "7")
  (pin "1")
  (pin "2")
  (pin "6")
  (pin "8")
  (pin "5")
  (pin "3")
  (pin "4"))
 (symbol
  (lib_id "power:VCC")
  (at 43.815 21.59 0)
  (unit 1)
  (body_style 1)
  (exclude_from_sim no)
  (in_bom yes)
  (on_board yes)
  (in_pos_files yes)
  (dnp no)
  (property "Reference" "#PWR04" (at 43.815 25.4 0) (hide yes) (show_name no) (do_not_autoplace no) (effects (font (size 1.27 1.27))))
  (property "Value" "VCC" (at 43.815 19.05 0) (show_name no) (do_not_autoplace no) (effects (font (size 1.27 1.27)) (justify bottom)))
  (property "Footprint" "" (at 43.815 21.59 0) (hide yes) (show_name no) (do_not_autoplace no) (effects (font (size 1.27 1.27))))
  (property "Datasheet" "" (at 43.815 21.59 0) (hide yes) (show_name no) (do_not_autoplace no) (effects (font (size 1.27 1.27))))
  (property "Description" "Power symbol creates a global label with name \"VCC\"" (at 43.815 21.59 0) (hide yes) (show_name no) (do_not_autoplace no) (effects (font (size 1.27 1.27))))
  (pin "1"))
 (symbol
  (lib_id "Device:R_Small")
  (at 79.375 77.47 0)
  (unit 1)
  (body_style 1)
  (exclude_from_sim no)
  (in_bom yes)
  (on_board yes)
  (in_pos_files yes)
  (dnp no)
  (property "Reference" "R4" (at 80.645 76.835 0) (show_name no) (do_not_autoplace no) (effects (font (size 1.27 1.27)) (justify left)))
  (property "Value" "12kΩ" (at 80.645 78.74 0) (show_name no) (do_not_autoplace no) (effects (font (size 1 1)) (justify left)))
  (property "Footprint" "Resistor_SMD:R_0402_1005Metric" (at 79.375 77.47 0) (hide yes) (show_name no) (do_not_autoplace no) (effects (font (size 1.27 1.27))))
  (property "Datasheet" "" (at 79.375 77.47 0) (hide yes) (show_name no) (do_not_autoplace no) (effects (font (size 1.27 1.27))))
  (property "Description" "Resistor, small symbol" (at 79.375 77.47 0) (hide yes) (show_name no) (do_not_autoplace no) (effects (font (size 1.27 1.27))))
  (property "LCSC" "C25752" (at 79.375 77.47 0) (hide yes) (show_name no) (do_not_autoplace no) (effects (font (size 1.27 1.27))))
  (property "Type" "Basic" (at 79.375 77.47 0) (hide yes) (show_name no) (do_not_autoplace no) (effects (font (size 1.27 1.27))))
  (pin "1")
  (pin "2"))
 (symbol
  (lib_id "power:VS")
  (at 172.085 45.72 0)
  (unit 1)
  (body_style 1)
  (exclude_from_sim no)
  (in_bom yes)
  (on_board yes)
  (in_pos_files yes)
  (dnp no)
  (property "Reference" "#PWR08" (at 172.085 49.53 0) (hide yes) (show_name no) (do_not_autoplace no) (effects (font (size 1.27 1.27))))
  (property "Value" "VS" (at 172.085 41.91 0) (show_name no) (do_not_autoplace no) (effects (font (size 1.27 1.27))))
  (property "Footprint" "" (at 172.085 45.72 0) (hide yes) (show_name no) (do_not_autoplace no) (effects (font (size 1.27 1.27))))
  (property "Datasheet" "" (at 172.085 45.72 0) (hide yes) (show_name no) (do_not_autoplace no) (effects (font (size 1.27 1.27))))
  (property "Description" "Power symbol creates a global label with name \"VS\"" (at 172.085 45.72 0) (hide yes) (show_name no) (do_not_autoplace no) (effects (font (size 1.27 1.27))))
  (pin "1"))
 (symbol
  (lib_id "Device:C_Small")
  (at 60.325 30.48 90)
  (mirror x)
  (unit 1)
  (body_style 1)
  (exclude_from_sim no)
  (in_bom yes)
  (on_board yes)
  (in_pos_files yes)
  (dnp no)
  (property "Reference" "C4" (at 60.325 33.02 90) (show_name no) (do_not_autoplace no) (effects (font (size 1.27 1.27))))
  (property "Value" "1uF" (at 60.325 27.94 90) (show_name no) (do_not_autoplace no) (effects (font (size 1 1))))
  (property "Footprint" "Capacitor_SMD:C_0402_1005Metric" (at 60.325 30.48 0) (hide yes) (show_name no) (do_not_autoplace no) (effects (font (size 1.27 1.27))))
  (property "Datasheet" "" (at 60.325 30.48 0) (hide yes) (show_name no) (do_not_autoplace no) (effects (font (size 1.27 1.27))))
  (property "Description" "Unpolarized capacitor, small symbol" (at 60.325 30.48 0) (hide yes) (show_name no) (do_not_autoplace no) (effects (font (size 1.27 1.27))))
  (property "LCSC" "C52923" (at 60.325 30.48 90) (hide yes) (show_name no) (do_not_autoplace no) (effects (font (size 1.27 1.27))))
  (property "Type" "Basic" (at 60.325 30.48 90) (hide yes) (show_name no) (do_not_autoplace no) (effects (font (size 1.27 1.27))))
  (pin "2")
  (pin "1"))
 (symbol
  (lib_id "power:GND")
  (at 168.91 68.58 0)
  (unit 1)
  (body_style 1)
  (exclude_from_sim no)
  (in_bom yes)
  (on_board yes)
  (in_pos_files yes)
  (dnp no)
  (property "Reference" "#PWR010" (at 168.91 74.93 0) (hide yes) (show_name no) (do_not_autoplace no) (effects (font (size 1.27 1.27))))
  (property "Value" "GND" (at 168.91 72.39 0) (show_name no) (do_not_autoplace no) (effects (font (size 1.27 1.27))))
  (property "Footprint" "" (at 168.91 68.58 0) (hide yes) (show_name no) (do_not_autoplace no) (effects (font (size 1.27 1.27))))
  (property "Datasheet" "" (at 168.91 68.58 0) (hide yes) (show_name no) (do_not_autoplace no) (effects (font (size 1.27 1.27))))
  (property "Description" "Power symbol creates a global label with name \"GND\" , ground" (at 168.91 68.58 0) (hide yes) (show_name no) (do_not_autoplace no) (effects (font (size 1.27 1.27))))
  (pin "1"))
 (symbol
  (lib_id "power:VCC")
  (at 172.085 60.96 0)
  (mirror y)
  (unit 1)
  (body_style 1)
  (exclude_from_sim no)
  (in_bom yes)
  (on_board yes)
  (in_pos_files yes)
  (dnp no)
  (property "Reference" "#PWR011" (at 172.085 64.77 0) (hide yes) (show_name no) (do_not_autoplace no) (effects (font (size 1.27 1.27))))
  (property "Value" "VCC" (at 172.085 57.785 0) (show_name no) (do_not_autoplace no) (effects (font (size 1.27 1.27)) (justify bottom)))
  (property "Footprint" "" (at 172.085 60.96 0) (hide yes) (show_name no) (do_not_autoplace no) (effects (font (size 1.27 1.27))))
  (property "Datasheet" "" (at 172.085 60.96 0) (hide yes) (show_name no) (do_not_autoplace no) (effects (font (size 1.27 1.27))))
  (property "Description" "Power symbol creates a global label with name \"VCC\"" (at 172.085 60.96 0) (hide yes) (show_name no) (do_not_autoplace no) (effects (font (size 1.27 1.27))))
  (pin "1"))
 (symbol
  (lib_id "power:VS")
  (at 104.775 30.48 0)
  (unit 1)
  (body_style 1)
  (exclude_from_sim no)
  (in_bom yes)
  (on_board yes)
  (in_pos_files yes)
  (dnp no)
  (property "Reference" "#PWR07" (at 104.775 34.29 0) (hide yes) (show_name no) (do_not_autoplace no) (effects (font (size 1.27 1.27))))
  (property "Value" "VS" (at 104.775 26.67 0) (show_name no) (do_not_autoplace no) (effects (font (size 1.27 1.27))))
  (property "Footprint" "" (at 104.775 30.48 0) (hide yes) (show_name no) (do_not_autoplace no) (effects (font (size 1.27 1.27))))
  (property "Datasheet" "" (at 104.775 30.48 0) (hide yes) (show_name no) (do_not_autoplace no) (effects (font (size 1.27 1.27))))
  (property "Description" "Power symbol creates a global label with name \"VS\"" (at 104.775 30.48 0) (hide yes) (show_name no) (do_not_autoplace no) (effects (font (size 1.27 1.27))))
  (pin "1"))
 (symbol
  (lib_id "CustomSymbols:TMC5262AFV+")
  (at 46.355 57.15 0)
  (unit 1)
  (body_style 1)
  (exclude_from_sim no)
  (in_bom yes)
  (on_board yes)
  (in_pos_files yes)
  (dnp no)
  (property "Reference" "U1" (at 46.355 61.595 0) (show_name no) (do_not_autoplace no) (effects (font (size 1.524 1.524))))
  (property "Value" "TMC5262AFV+" (at 46.355 59.69 0) (show_name no) (do_not_autoplace no) (effects (font (size 1.524 1.524)) (justify bottom)))
  (property "Footprint" "CustomFootprints:30L FC2QFN 6x6 (TMC5262)" (at 46.355 100.33 0) (hide yes) (show_name no) (do_not_autoplace no) (effects (font (size 1.27 1.27)
    (italic yes))))
  (property "Datasheet" "https://www.analog.com/media/en/technical-documentation/data-sheets/tmc5262.pdf" (at 46.355 100.33 0) (hide yes) (show_name no) (do_not_autoplace no) (effects (font (size 1.27 1.27)
    (italic yes))))
  (property "Description" "" (at 46.355 57.15 0) (hide yes) (show_name no) (do_not_autoplace no) (effects (font (size 1.27 1.27))))
  (property "LCSC" "C9900140256" (at 46.355 57.15 0) (hide yes) (show_name no) (do_not_autoplace no) (effects (font (size 1.27 1.27))))
  (property "Type" "Extended" (at 46.355 57.15 0) (hide yes) (show_name no) (do_not_autoplace no) (effects (font (size 1.27 1.27))))
  (pin "13")
  (pin "9")
  (pin "15")
  (pin "17")
  (pin "30")
  (pin "26")
  (pin "8")
  (pin "2")
  (pin "28")
  (pin "7")
  (pin "3")
  (pin "14")
  (pin "10")
  (pin "12")
  (pin "29")
  (pin "31")
  (pin "5")
  (pin "16")
  (pin "20")
  (pin "18")
  (pin "21")
  (pin "22")
  (pin "24")
  (pin "23")
  (pin "25")
  (pin "19")
  (pin "27")
  (pin "11")
  (pin "6")
  (pin "4")
  (pin "1"))
 (symbol
  (lib_id "power:GND")
  (at 31.75 33.02 0)
  (unit 1)
  (body_style 1)
  (exclude_from_sim no)
  (in_bom yes)
  (on_board yes)
  (in_pos_files yes)
  (dnp no)
  (property "Reference" "#PWR03" (at 31.75 39.37 0) (hide yes) (show_name no) (do_not_autoplace no) (effects (font (size 1.27 1.27))))
  (property "Value" "GND" (at 31.75 36.195 0) (hide yes) (show_name no) (do_not_autoplace no) (effects (font (size 1.27 1.27))))
  (property "Footprint" "" (at 31.75 33.02 0) (hide yes) (show_name no) (do_not_autoplace no) (effects (font (size 1.27 1.27))))
  (property "Datasheet" "" (at 31.75 33.02 0) (hide yes) (show_name no) (do_not_autoplace no) (effects (font (size 1.27 1.27))))
  (property "Description" "Power symbol creates a global label with name \"GND\" , ground" (at 31.75 33.02 0) (hide yes) (show_name no) (do_not_autoplace no) (effects (font (size 1.27 1.27))))
  (pin "1"))
 (symbol
  (lib_id "Device:C_Small")
  (at 81.915 33.02 0)
  (unit 1)
  (body_style 1)
  (exclude_from_sim no)
  (in_bom yes)
  (on_board yes)
  (in_pos_files yes)
  (dnp no)
  (property "Reference" "C6" (at 83.82 31.75 0) (show_name no) (do_not_autoplace no) (effects (font (size 1.27 1.27)) (justify left)))
  (property "Value" "1uF/100v" (at 83.82 33.655 0) (show_name no) (do_not_autoplace no) (effects (font (size 1 1)) (justify left)))
  (property "Footprint" "Capacitor_SMD:C_0805_2012Metric" (at 81.915 33.02 0) (hide yes) (show_name no) (do_not_autoplace no) (effects (font (size 1.27 1.27))))
  (property "Datasheet" "" (at 81.915 33.02 0) (hide yes) (show_name no) (do_not_autoplace no) (effects (font (size 1.27 1.27))))
  (property "Description" "Unpolarized capacitor, small symbol" (at 81.915 33.02 0) (hide yes) (show_name no) (do_not_autoplace no) (effects (font (size 1.27 1.27))))
  (property "LCSC" "C6119928" (at 81.915 33.02 0) (hide yes) (show_name no) (do_not_autoplace no) (effects (font (size 1.27 1.27))))
  (property "Type" "Extended" (at 81.915 33.02 0) (hide yes) (show_name no) (do_not_autoplace no) (effects (font (size 1.27 1.27))))
  (pin "2")
  (pin "1"))
 (symbol
  (lib_id "power:VCC")
  (at 22.225 41.91 0)
  (unit 1)
  (body_style 1)
  (exclude_from_sim no)
  (in_bom yes)
  (on_board yes)
  (in_pos_files yes)
  (dnp no)
  (property "Reference" "#PWR05" (at 22.225 45.72 0) (hide yes) (show_name no) (do_not_autoplace no) (effects (font (size 1.27 1.27))))
  (property "Value" "VCC" (at 22.225 39.37 0) (show_name no) (do_not_autoplace no) (effects (font (size 1.27 1.27)) (justify bottom)))
  (property "Footprint" "" (at 22.225 41.91 0) (hide yes) (show_name no) (do_not_autoplace no) (effects (font (size 1.27 1.27))))
  (property "Datasheet" "" (at 22.225 41.91 0) (hide yes) (show_name no) (do_not_autoplace no) (effects (font (size 1.27 1.27))))
  (property "Description" "Power symbol creates a global label with name \"VCC\"" (at 22.225 41.91 0) (hide yes) (show_name no) (do_not_autoplace no) (effects (font (size 1.27 1.27))))
  (pin "1"))
 (symbol
  (lib_id "power:GND")
  (at 104.775 35.56 0)
  (unit 1)
  (body_style 1)
  (exclude_from_sim no)
  (in_bom yes)
  (on_board yes)
  (in_pos_files yes)
  (dnp no)
  (property "Reference" "#PWR06" (at 104.775 41.91 0) (hide yes) (show_name no) (do_not_autoplace no) (effects (font (size 1.27 1.27))))
  (property "Value" "GND" (at 104.775 38.735 0) (show_name no) (do_not_autoplace no) (effects (font (size 1.27 1.27))))
  (property "Footprint" "" (at 104.775 35.56 0) (hide yes) (show_name no) (do_not_autoplace no) (effects (font (size 1.27 1.27))))
  (property "Datasheet" "" (at 104.775 35.56 0) (hide yes) (show_name no) (do_not_autoplace no) (effects (font (size 1.27 1.27))))
  (property "Description" "Power symbol creates a global label with name \"GND\" , ground" (at 104.775 35.56 0) (hide yes) (show_name no) (do_not_autoplace no) (effects (font (size 1.27 1.27))))
  (pin "1"))
 (symbol
  (lib_id "power:GND")
  (at 75.565 81.28 0)
  (unit 1)
  (body_style 1)
  (exclude_from_sim no)
  (in_bom yes)
  (on_board yes)
  (in_pos_files yes)
  (dnp no)
  (property "Reference" "#PWR02" (at 75.565 87.63 0) (hide yes) (show_name no) (do_not_autoplace no) (effects (font (size 1.27 1.27))))
  (property "Value" "GND" (at 75.565 84.455 0) (show_name no) (do_not_autoplace no) (effects (font (size 1.27 1.27))))
  (property "Footprint" "" (at 75.565 81.28 0) (hide yes) (show_name no) (do_not_autoplace no) (effects (font (size 1.27 1.27))))
  (property "Datasheet" "" (at 75.565 81.28 0) (hide yes) (show_name no) (do_not_autoplace no) (effects (font (size 1.27 1.27))))
  (property "Description" "Power symbol creates a global label with name \"GND\" , ground" (at 75.565 81.28 0) (hide yes) (show_name no) (do_not_autoplace no) (effects (font (size 1.27 1.27))))
  (pin "1"))
 (sheet_instances
  (path ""
   (page "1")))
 (embedded_fonts no))
